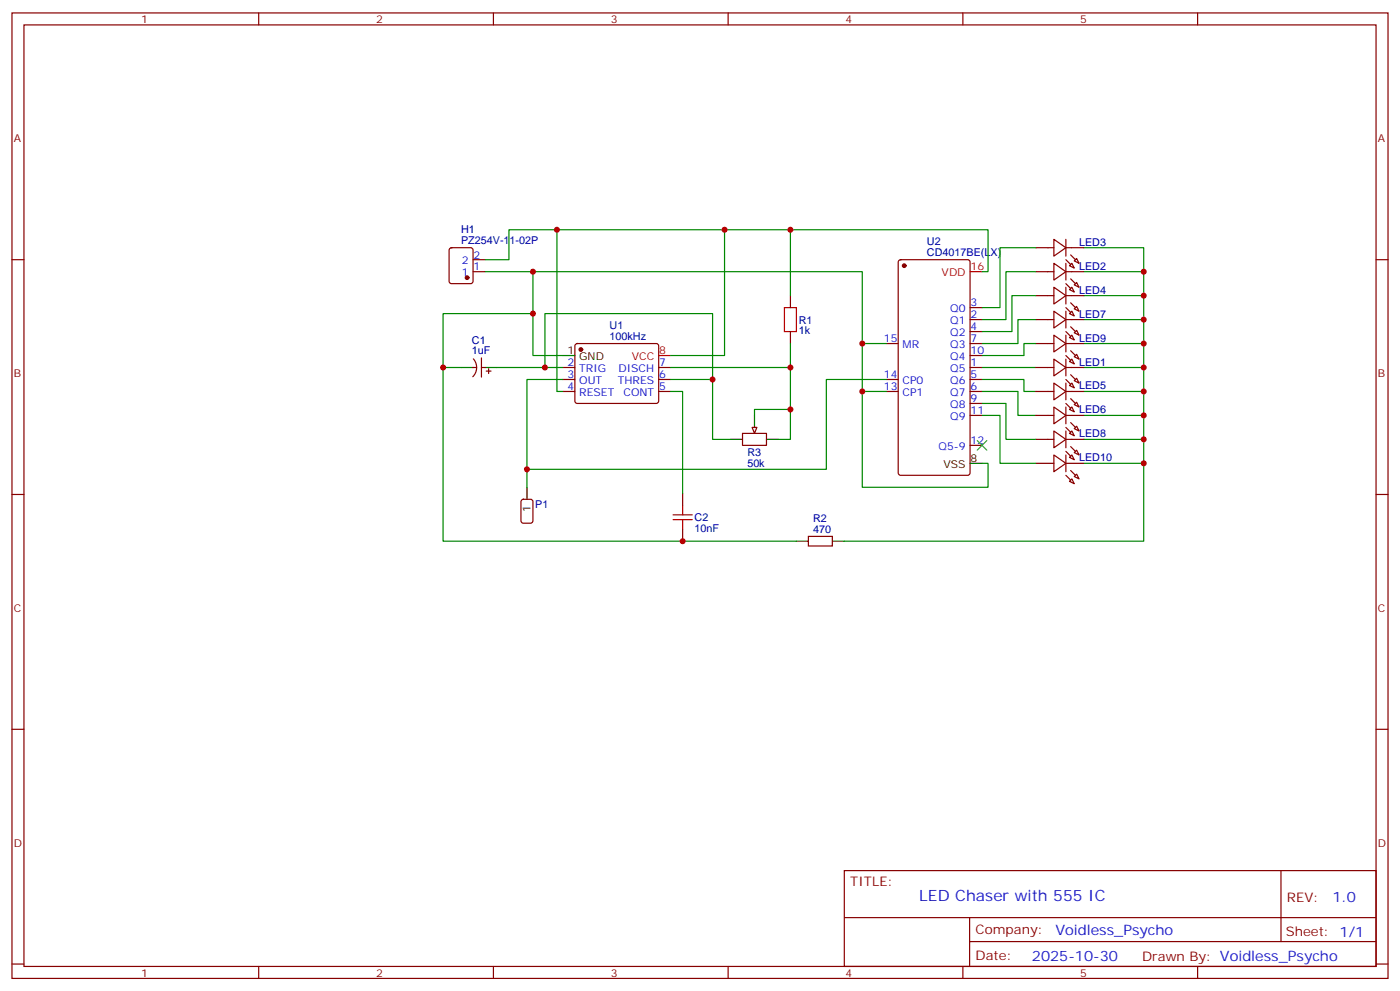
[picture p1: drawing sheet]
<svg xmlns="http://www.w3.org/2000/svg" width="412mm" height="292mm" viewBox="0 0 412 292" stroke-linecap="round" stroke-linejoin="round" font-family="sans-serif">
<g fill="none" stroke="#870000" stroke-width=".35">
<path d="M3.5 3.8h405.4v284.3h-405.4zM7.1 7.3h398.2v277.3h-398.2zM76.2 3.8v3.5M145.3 3.8v3.5M214.5 3.8v3.5M283.6 3.8v3.5M352.8 3.8v3.5M3.5 76.5h3.6M132.5 73.2l.5-.2h5.6l.7 .4v9.4l-.4 .7h-5.9l-.7-.4v-9.4zM139.3 76.5h3.6M264.8 76.7l.5-.2h19.7l.7 .4 .1 62.4-.5 .6-20 .1-.7-.5v-62.3zM405.3 76.5h3.6"/>
<path d="M139.3 80h3.6M232.8 87.1v3.5M232.8 97.6v3.6M285.8 97.6h3.5M285.8 94.1h3.5M285.8 90.6h3.5M139.3 108.2h1.1M139.4 105.7a3.8 3.8 0 0 1-.1 5.2M141.8 108.2h1.1M141.8 105.4v5.7M143.2 109.3h1.4M143.9 108.6v1.4"/>
<path d="M165.8 108.2h3.5M165.8 111.8h3.5M165.8 115.3h3.5M169.6 101.4l.4-.2h23.3l.5 .2 .2 .5v16.5l-.7 .4-23.5-.1-.5-.6v-16.2zM194 108.2h3.6M194 111.8h3.6M194 115.3h3.6M261.1 111.8h3.5M261.1 115.3h3.5M261.1 101.2h3.5M285.8 108.2h3.5M285.8 111.8h3.5"/>
<path d="M285.8 115.3h3.5M285.8 101.2h3.5M285.8 118.8h3.5M285.8 104.7h3.5M218.7 127.6h7.1v3.6h-7.1zM285.8 122.3h3.5M285.8 131.2h3.5M3.5 145.6h3.6M153.7 147.2l.5-.2h2.1l.6 .5 .1 5.9-.5 .6-2.3 .1-.7-.5v-5.9zM201.1 145.3v3.5M201.1 155.9v3.5M238.1 158h7.1v2.8h-7.1z"/>
<path d="M405.3 145.6h3.6M3.5 214.8h3.6M405.3 214.8h3.6M248.7 256.4h156.6v28.2h-156.6zM377.3 256.4v20.9M248.7 270.2h156.5M285.6 277.3h119.6M285.6 270.2v14.2M3.5 283.9h3.6M76.2 284.6v3.5M145.3 284.6v3.5M214.5 284.6v3.5"/>
<path d="M283.6 284.6v3.5M352.8 284.6v3.5M405.3 283.9h3.6"/>
</g>
<g fill="#870000" stroke="#870000" stroke-width=".35">
<circle cx="171.1" cy="102.9" r=".53"/>
<circle cx="266.3" cy="78.2" r=".53"/>
<circle cx="137.6" cy="81.8" r=".53"/>
</g>
<path d="M135.8 108.2h3.5M142.9 108.2h3.5M165.8 104.7h3.5M215.2 129.4h3.5M222.2 122.3v3.6M225.8 129.4h3.5M285.8 136.5h3.5M155.2 143.5v3.5M234.6 159.4h3.5M245.2 159.4h3.5" fill="none" stroke="#000" stroke-width=".35"/>
<path d="M285.8 80h3.5M194 104.7h3.6" fill="none" stroke="#f00" stroke-width=".35"/>
<path d="M231.1 90.6h3.5v7h-3.5zM198.3 153h5.6M198.3 151.6h5.6M201.1 148.8v2.8M201.1 153v2.9" fill="none" stroke="#a10000" stroke-width=".35"/>
<g fill="none" stroke="#008700" stroke-width=".35">
<path d="M142.9 76.5h7v-8.8h141.1v12.3h-1.7M164 67.7v47.6h1.8M213.4 67.7v37h-15.8M232.8 67.7v19.4M305.2 73h-10.6v17.6h-5.3M319.3 73h17.6v86.4h-88.2M142.9 80h111.1v21.2h7.1M157 80v12.4M305.2 80h-8.9v14.1h-7M305.2 87.1h-7.1v10.5h-8.8M305.2 94.1h-5.3v7.1h-10.6M319.3 80h17.6"/>
<path d="M319.3 87.1h17.6M319.3 94.1h17.6M135.8 108.2h-5.3v51.2h104.1M146.4 108.2h19.4M160.5 108.2v-15.8h49.4v37h5.3M165.8 104.7h-8.8v-12.3h-26.5v15.8M165.8 111.8h-10.6v31.7M197.6 115.3h3.5v30M197.6 108.2h35.2M197.6 111.8h12.3M232.8 101.2v28.2h-3.5M254 101.2v42.3h37v-7h-1.7"/>
<path d="M254 115.3h7.1M289.3 111.8h12.3v3.5h3.6M289.3 115.3h10.6v7h5.3M289.3 118.8h7v10.6h8.9M289.3 108.2h15.9M305.2 101.2h-3.6v3.5h-12.3M319.3 108.2h17.6M319.3 101.2h17.6M319.3 115.3h17.6M232.8 120.6h-10.6v1.7M289.3 122.3h5.3v14.2h10.6M319.3 122.3h17.6"/>
<path d="M319.3 129.4h17.6M319.3 136.5h17.6"/>
</g>
<path d="M287.9 129.8l2.8 2.8M290.7 129.8l-2.8 2.8" fill="none" stroke="#3c3" stroke-width=".35"/>
<path d="M221.5 125.9h1.5l-.8 1.7z" fill="#f0f0f0" stroke="#870000" stroke-width=".35"/>
<path d="M261.1 111.8h-17.7v26.4h-88.2" fill="none" stroke="#008700" stroke-width=".35"/>
<g fill="none" stroke="#870000" stroke-width=".35">
<path d="M305.2 73h5.2M310.4 77.5l3.6 2.5-3.6 2.5zM310.4 70.5l3.6 2.5-3.6 2.4zM314 70.5v4.9M314 77.5v5M314 73h5.3M315 78.2l.7-.7 .7 1.5zM317.1 76.1l.8 1.4-1.5-.7zM305.2 80h5.2M305.2 87.1h5.2M305.2 94.1h5.2M310.4 84.6l3.6 2.5-3.6 2.4z"/>
<path d="M310.4 91.7l3.6 2.4-3.6 2.5zM310.4 98.7l3.6 2.5-3.6 2.4zM314 84.6v4.9M314 91.7v4.9M314 98.7v4.9M314 80h5.3M314 87.1h5.3M314 94.1h5.3M315 85.3l.7-.7 .7 1.4zM315 92.4l.7-.7 .7 1.4zM315 99.4l.7-.7 .7 1.4zM316.4 83.9l.7-.7 .8 1.4z"/>
<path d="M316.4 90.9l.7-.7 .8 1.5zM316.4 98l.7-.7 .8 1.4zM305.2 108.2h5.2M305.2 115.3h5.2M305.2 101.2h5.2M310.4 105.8l3.6 2.4-3.6 2.5zM310.4 112.8l3.6 2.5-3.6 2.5zM310.4 119.9l3.6 2.4-3.6 2.5zM314 108.2h5.3M314 105.8v4.9M314 112.8v5M314 119.9v4.9"/>
<path d="M314 115.3h5.3M314 101.2h5.3M315 113.5l.7-.7 .7 1.4zM315 106.5l.7-.7 .7 1.4zM316.4 105.1l.7-.7 .8 1.4zM317.1 111.4l.8 1.4-1.5-.7zM317.1 118.5l.8 1.4-1.5-.7zM305.2 122.3h5.2M305.2 129.4h5.2M305.2 136.5h5.2M310.4 126.9l3.6 2.5-3.6 2.5zM310.4 134l3.6 2.5-3.6 2.4z"/>
<path d="M314 126.9v5M314 134v4.9M314 122.3h5.3M314 129.4h5.3M314 136.5h5.3M315 120.6l.7-.7 .7 1.4zM315 127.6l.7-.7 .7 1.4zM315 134.7l.7-.7 .7 1.4zM317.1 125.5l.8 1.4-1.5-.7zM317.1 132.6l.8 1.4-1.5-.7zM317.1 139.6l.8 1.4-1.5-.7zM315 141.7l.7-.7 .7 1.5z"/>
</g>
<g fill="#870000" stroke="#870000" stroke-width=".35">
<path d="M315.4 110.3l1.4 1.5z"/>
<path d="M314 111.8l1.4 1.4z"/>
<path d="M315.4 82.1l1.4 1.4z"/>
<path d="M314 83.5l1.4 1.4z"/>
<path d="M315.4 75.1l1.4 1.4z"/>
<path d="M314 76.5l1.4 1.4z"/>
<path d="M315.4 89.2l1.4 1.4z"/>
<path d="M314 90.6l1.4 1.4z"/>
<path d="M315.4 117.4l1.4 1.4z"/>
<path d="M314 118.8l1.4 1.4z"/>
<path d="M315.4 124.5l1.4 1.4z"/>
<path d="M314 125.9l1.4 1.4z"/>
<path d="M315.4 96.2l1.4 1.4z"/>
<path d="M314 97.6l1.4 1.5z"/>
<path d="M315.4 131.5l1.4 1.4z"/>
<path d="M314 132.9l1.4 1.4z"/>
<path d="M315.4 103.3l1.4 1.4z"/>
<path d="M314 104.7l1.4 1.4z"/>
<path d="M315.4 138.6l1.4 1.4z"/>
<path d="M314 140l1.4 1.4z"/>
</g>
<g fill="#c00">
<circle cx="336.9" cy="101.2" r=".88"/>
<circle cx="336.9" cy="108.2" r=".88"/>
<circle cx="336.9" cy="115.3" r=".88"/>
<circle cx="336.9" cy="122.3" r=".88"/>
<circle cx="336.9" cy="129.4" r=".88"/>
<circle cx="336.9" cy="136.5" r=".88"/>
<circle cx="201.1" cy="159.4" r=".88"/>
<circle cx="130.5" cy="108.2" r=".88"/>
<circle cx="157" cy="80" r=".88"/>
<circle cx="157" cy="92.4" r=".88"/>
<circle cx="160.5" cy="108.2" r=".88"/>
<circle cx="232.8" cy="120.6" r=".88"/>
<circle cx="232.8" cy="108.2" r=".88"/>
<circle cx="232.8" cy="67.7" r=".88"/>
<circle cx="213.4" cy="67.7" r=".88"/>
<circle cx="164" cy="67.7" r=".88"/>
<circle cx="209.9" cy="111.8" r=".88"/>
<circle cx="254" cy="115.3" r=".88"/>
<circle cx="254" cy="101.2" r=".88"/>
<circle cx="155.2" cy="138.2" r=".88"/>
<circle cx="336.9" cy="94.1" r=".88"/>
<circle cx="336.9" cy="87.1" r=".88"/>
<circle cx="336.9" cy="80" r=".88"/>
</g>
<text font-size="4.6" fill="#00f" x="270.8" y="265.4">LED Chaser with 555 IC</text>
<g font-size="4.2" fill="#00f">
<text x="392.5" y="265.7">1.0</text>
<text x="310.9" y="275.2">Voidless_Psycho</text>
<text x="304" y="283">2025-10-30</text>
</g>
<g font-size="3.9" fill="#800">
<text x="250.5" y="261">TITLE:</text>
<text x="379.1" y="265.7">REV:</text>
<text x="287.4" y="275.2">Company:</text>
<text x="378.7" y="275.8">Sheet: 1/1</text>
<text x="287.4" y="282.9">Date:</text>
<text x="336.4" y="282.9">Drawn By: Voidless_Psycho</text>
</g>
<g font-size="3.2" fill="#800">
<text x="41.6" y="6.8">1</text>
<text x="110.8" y="6.8">2</text>
<text x="179.9" y="6.8">3</text>
<text x="249.1" y="6.8">4</text>
<text x="318.2" y="6.8">5</text>
<text x="4.1" y="41.9">A</text>
<text x="405.9" y="41.9">A</text>
<text x="4.1" y="111.1">B</text>
<text x="405.9" y="111.1">B</text>
<text x="4.1" y="180.2">C</text>
<text x="405.9" y="180.2">C</text>
<text x="4.1" y="249.3">D</text>
<text x="405.9" y="249.3">D</text>
<text x="41.6" y="287.6">1</text>
<text x="110.8" y="287.6">2</text>
<text x="179.9" y="287.6">3</text>
<text x="249.1" y="287.6">4</text>
<text x="318.2" y="287.6">5</text>
</g>
<g font-size="3.2" fill="#000080">
<text x="135.8" y="71.9">PZ254V-11-02P</text>
<text x="135.8" y="68.8">H1</text>
<text x="273.1" y="75.3">CD4017BE(LX)</text>
<text x="273.1" y="72.1">U2</text>
<text x="317.9" y="72.4">LED3</text>
<text x="317.9" y="79.4">LED2</text>
<text x="317.9" y="86.5">LED4</text>
<text x="235.3" y="95.3">R1</text>
<text x="317.9" y="93.5">LED7</text>
<text x="139" y="101.2">C1</text>
<text x="179.6" y="100">100kHz</text>
<text x="179.6" y="96.8">U1</text>
<text x="235.3" y="98.5">1k</text>
<text x="317.9" y="100.6">LED9</text>
<text x="139" y="104.4">1uF</text>
<text x="317.9" y="107.6">LED1</text>
<text x="317.9" y="114.7">LED5</text>
<text x="317.9" y="121.8">LED6</text>
<text x="317.9" y="128.8">LED8</text>
<text x="220.1" y="137.4">50k</text>
<text x="220.1" y="134.2">R3</text>
<text x="317.9" y="135.9">LED10</text>
<text x="157.7" y="149.7">P1</text>
<text x="204.6" y="153.5">C2</text>
<text x="239.5" y="153.7">R2</text>
<text x="204.6" y="156.7">10nF</text>
<text x="239.5" y="156.9">470</text>
</g>
<g font-size="3.2" fill="#00f">
<text x="136" y="77.9">2</text>
<text x="139.5" y="76.1">2</text>
<text x="136" y="81.4">1</text>
<text x="139.5" y="79.7">1</text>
<text x="279.9" y="95.5">Q1</text>
<text x="279.9" y="92">Q0</text>
<text x="285.9" y="93.8">2</text>
<text x="285.9" y="90.2">3</text>
<text x="260.4" y="100.8">15</text>
<text x="279.9" y="99.1">Q2</text>
<text x="285.9" y="100.8">7</text>
<text x="285.9" y="97.3">4</text>
<text x="167.1" y="107.9">2</text>
<text x="194.2" y="107.9">7</text>
<text x="265.9" y="102.6">MR</text>
<text x="279.9" y="106.1">Q4</text>
<text x="279.9" y="102.6">Q3</text>
<text x="285.9" y="107.9">1</text>
<text x="285.9" y="104.4">10</text>
<text x="167.1" y="111.4">3</text>
<text x="170.6" y="109.6">TRIG</text>
<text x="170.6" y="113.2">OUT</text>
<text x="182" y="113.2">THRES</text>
<text x="182.2" y="109.6">DISCH</text>
<text x="194.2" y="111.4">6</text>
<text x="260.4" y="111.4">14</text>
<text x="265.9" y="113.2">CP0</text>
<text x="279.9" y="113.2">Q6</text>
<text x="279.9" y="109.6">Q5</text>
<text x="285.9" y="111.4">5</text>
<text x="167.1" y="114.9">4</text>
<text x="170.6" y="116.7">RESET</text>
<text x="183.7" y="116.7">CONT</text>
<text x="194.2" y="114.9">5</text>
<text x="260.4" y="114.9">13</text>
<text x="265.9" y="116.7">CP1</text>
<text x="279.9" y="116.7">Q7</text>
<text x="285.9" y="118.5">9</text>
<text x="285.9" y="114.9">6</text>
<text x="279.9" y="123.8">Q9</text>
<text x="279.9" y="120.2">Q8</text>
<text x="285.9" y="122">11</text>
<text x="285.9" y="130.8">12</text>
<text x="276.5" y="132.6">Q5-9</text>
</g>
<g font-size="3.2" fill="#f00">
<text x="277.4" y="81.4">VDD</text>
<text x="285.9" y="79.7">16</text>
<text x="186.1" y="106.1">VCC</text>
<text x="194.2" y="104.4">8</text>
</g>
<g font-size="3.2">
<text x="167.1" y="104.4">1</text>
<text x="170.6" y="106.1">GND</text>
<text x="277.9" y="137.9">VSS</text>
<text x="285.9" y="136.1">8</text>
<text x="156.3" y="150.8" transform="rotate(-90 156.3 150.8)">1</text>
</g>
</svg>
